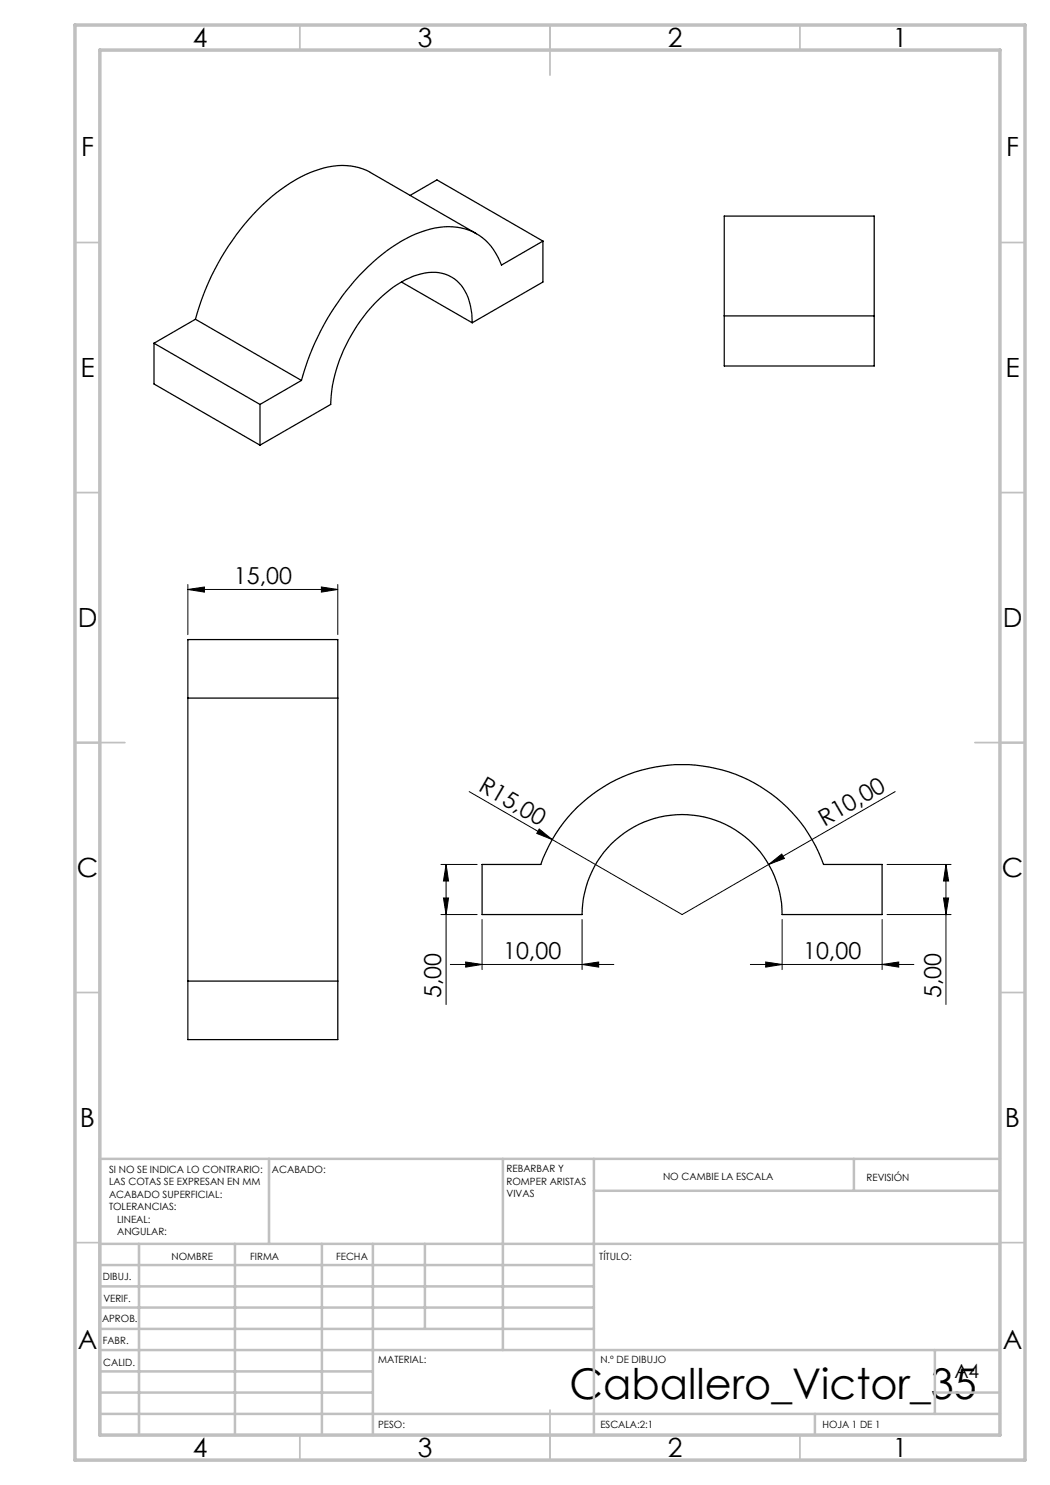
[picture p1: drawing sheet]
<svg xmlns="http://www.w3.org/2000/svg" width="210mm" height="297mm" viewBox="0 0 210 297" stroke-linecap="round" stroke-linejoin="round" font-family="sans-serif">
<g fill="none" stroke="#000" stroke-width=".2">
<path d="M37.6 117.9l3.3-.5v1zM37.6 116.9v10M37.6 117.9h30M64.3 117.4l3.3 .5-3.3 .5zM67.6 116.9v10M93.8 158.3l16.7 9.6M179 158.3l-25.3 14.6M88.2 172.9h7.2M88.7 179.6h1l-.5 3.3zM89.2 172.9l.5 3.3h-1zM89.2 172.9v28M107.8 165.8l2.7 2.1-3.1-1.2z"/>
<path d="M110.5 167.9l25.9 15 17.3-10M153.7 172.9l2.7-2.1 .5 .9zM177.4 172.9h12.8M188.7 179.6h1l-.5 3.3zM189.2 172.9l.5 3.3h-1zM189.2 172.9v28M88.2 182.9h7.2M90.1 192.9h32.7M93.1 192.4l3.3 .5-3.3 .5zM96.4 183.9v10M116.4 192.9l3.3-.5v1zM116.4 183.9v10"/>
<path d="M150.1 192.9h32.7M153.1 192.4l3.3 .5-3.3 .5zM156.4 183.9v10M176.4 192.9l3.3-.5v1zM176.4 183.9v10M177.4 182.9h12.8"/>
</g>
<g fill="none" stroke="#c0c0c0" stroke-width=".35">
<path d="M60 5v5M110 5v10M160 5v5M15 48.5h5M200 48.5h5M15 98.5h5M200 98.5h5M15 148.5h10M195 148.5h10M15 198.5h5M200 198.5h5M15 248.5h5"/>
<path d="M200 248.5h5M60 287v5M110 282v10M160 287v5"/>
</g>
<g fill="none" stroke="#c0c0c0" stroke-width=".5">
<path d="M53.8 231.8v17M100.6 231.8v38.2M118.8 231.8v55.2M118.8 238.2h81.2M170.8 231.8v6.4M200 231.8h-180v55.2M20 248.8h180M20 257.3h98.8M20 253h98.8M27.8 248.8v38.2M47 248.8v38.2M64.4 248.8v38.2"/>
<path d="M74.6 248.8v38.2M85 248.8v17M20 265.8h98.8M20 261.5h98.8M20 278.5h54.6M20 274.3h54.6M20 270h180M187 278.5h13M187 270v12.8M20 282.8h180M163 282.8v4.2"/>
</g>
<path d="M15 5h190v287h-190zM20 10h180v277h-180z" fill="none" stroke="#c0c0c0" stroke-width=".7"/>
<g fill="#000">
<path d="M107.8 165.8l2.7 2.1-3.1-1.2zM153.7 172.9l2.7-2.1 .5 .9z"/>
<path d="M64.3 117.4l3.3 .5-3.3 .5zM37.6 117.9l3.3-.5v1z"/>
<path d="M116.4 192.9l3.3-.5v1zM93.1 192.4l3.3 .5-3.3 .5z"/>
<path d="M153.1 192.4l3.3 .5-3.3 .5zM176.4 192.9l3.3-.5v1z"/>
<path d="M188.7 179.6h1l-.5 3.3zM189.2 172.9l.5 3.3h-1zM88.7 179.6h1l-.5 3.3zM89.2 172.9l.5 3.3h-1z"/>
</g>
<g fill="none" stroke="#000" stroke-width=".25">
<path d="M82 39.1l5.4-3.1 21.2 12.2M80.3 56.4l14.1 8.2M95.3 46.7l-21.2-12.2a13 13 0 0 0-11.2-.3 36.5 36.5 0 0 0-16.4 13.9 48.9 48.9 0 0 0-7.4 15.7M108.6 48.2l-8.3 4.8a11.1 11.1 0 0 0-13.3-7.4 28.3 28.3 0 0 0-14.3 8.6 49.7 49.7 0 0 0-12.4 21.9M108.6 48.2v8.2l-14.2 8.2M30.8 68.6v8.2l21.2 12.2M30.8 68.6l21.2 12.3M39.1 63.8l21.2 12.3M39.1 63.8l-8.3 4.8M60.3 76.1l-8.3 4.8M94.4 64.6a10.7 10.7 0 0 0-3-8.4 7.9 7.9 0 0 0-8-1.2 24.7 24.7 0 0 0-11.9 10 30.1 30.1 0 0 0-5.4 15.9l-14.1 8.1M144.9 63.2v-20h29.9v20"/>
<path d="M144.9 63.2v10h29.9v-10M144.9 63.2h29.9M52 80.9v8.1M37.6 139.6v56.6M37.6 139.6h30M37.6 139.6v-11.7h30v11.7M67.6 139.6v56.6M96.4 172.9h11.8a30 30 0 0 1 28.2-20 30 30 0 0 1 28.3 20h11.7v10h-20a20 20 0 0 0-20-20 20 20 0 0 0-20 20h-20zM37.6 196.2h30M37.6 196.2v11.7h30v-11.7"/>
</g>
<text font-size="8.5" x="113.9" y="279.7">Caballero_Victor_35</text>
<g font-size="5.3">
<text x="38.5" y="9.5">4</text>
<text x="83.5" y="9.5">3</text>
<text x="133.6" y="9.5">2</text>
<text x="178.6" y="9.5">1</text>
<text x="16.2" y="31.3">F</text>
<text x="201.2" y="31.3">F</text>
<text x="16.1" y="75.5">E</text>
<text x="201.1" y="75.5">E</text>
<text x="15.5" y="125.5">D</text>
<text x="200.5" y="125.5">D</text>
<text x="15.4" y="175.5">C</text>
<text x="200.4" y="175.5">C</text>
<text x="16" y="225.5">B</text>
<text x="201" y="225.5">B</text>
<text x="15.5" y="269.8">A</text>
<text x="200.5" y="269.8">A</text>
<text x="38.5" y="291.5">4</text>
<text x="83.5" y="291.5">3</text>
<text x="133.6" y="291.5">2</text>
<text x="178.6" y="291.5">1</text>
</g>
<g font-size="4.7">
<text x="46.8" y="116.9">15,00</text>
<text x="95.5" y="158.1" transform="rotate(30 95.5 158.1)">R15,00</text>
<text x="164.9" y="165.3" transform="rotate(-30 164.9 165.3)">R10,00</text>
<text x="100.6" y="191.9">10,00</text>
<text x="160.6" y="191.9">10,00</text>
<text x="88.2" y="199.6" transform="rotate(-90 88.2 199.6)">5,00</text>
<text x="188.2" y="199.6" transform="rotate(-90 188.2 199.6)">5,00</text>
</g>
<text font-size="3.9" x="190.9" y="275.5">A4</text>
<g font-size="2">
<text x="21.8" y="234.6">SI NO SE INDICA LO CONTRARIO:</text>
<text x="21.8" y="237.1">LAS COTAS SE EXPRESAN EN MM</text>
<text x="21.8" y="239.6">ACABADO SUPERFICIAL:</text>
<text x="54.4" y="234.6">ACABADO:</text>
<text x="101.3" y="234.5">REBARBAR Y</text>
<text x="101.3" y="237">ROMPER ARISTAS</text>
<text x="101.3" y="239.5">VIVAS</text>
<text x="132.6" y="236">NO CAMBIE LA ESCALA</text>
<text x="173.3" y="236.2">REVISIÓN</text>
<text x="21.8" y="242.1">TOLERANCIAS:</text>
<text x="23.4" y="244.6">LINEAL:</text>
<text x="23.4" y="247.1">ANGULAR:</text>
<text x="34.3" y="252">NOMBRE</text>
<text x="50" y="251.9">FIRMA</text>
<text x="67.2" y="251.9">FECHA</text>
<text x="119.9" y="251.9">TÍTULO:</text>
<text x="20.6" y="256.1">DIBUJ.</text>
<text x="20.7" y="260.3">VERIF.</text>
<text x="20.4" y="264.4">APROB.</text>
<text x="20.5" y="268.8">FABR.</text>
<text x="20.7" y="273.1">CALID.</text>
<text x="75.6" y="272.5">MATERIAL:</text>
<text x="120.1" y="272.5">N.º DE DIBUJO</text>
<text x="75.6" y="285.5">PESO:</text>
<text x="120.1" y="285.6">ESCALA:2:1</text>
<text x="164.5" y="285.6">HOJA 1 DE 1</text>
</g>
</svg>
